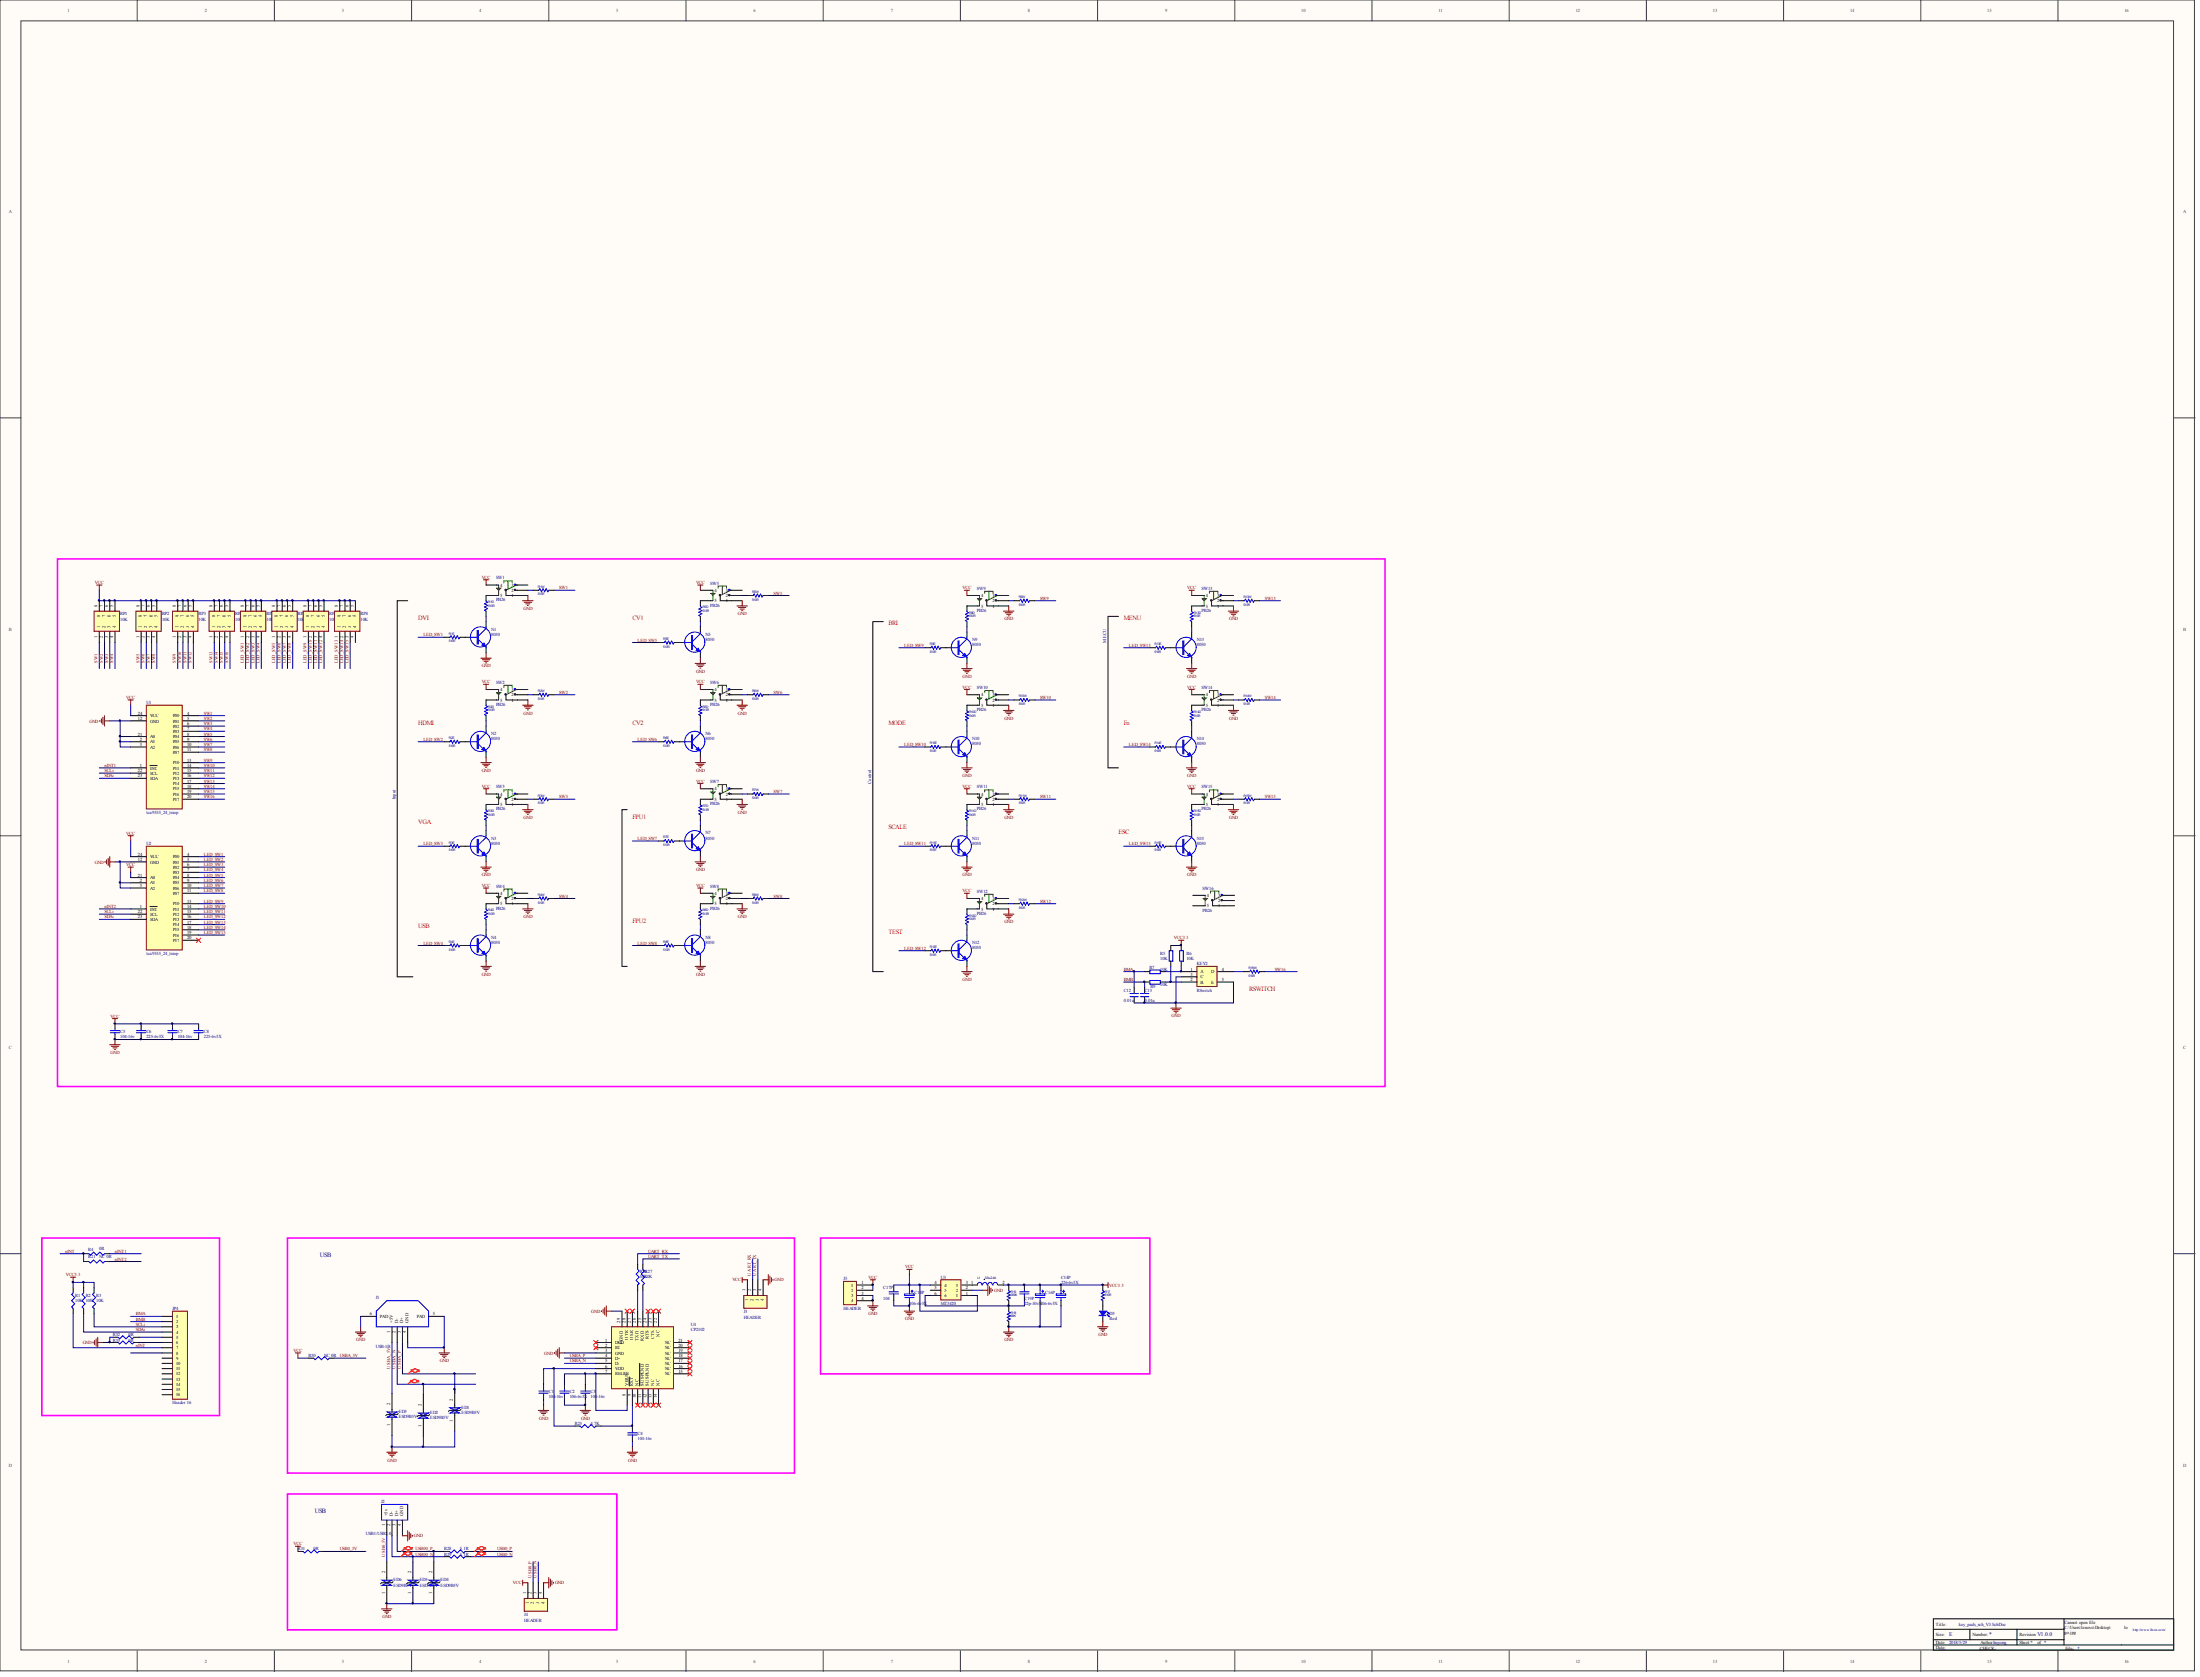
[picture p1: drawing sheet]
# Altium schematic sheet key_pads_sch_V3.SchDoc
size E; DrawnBy: huyong; Engineer: huyong; Organization: LINSN; Address3: http://www.linsn.com/; Revision: V1.0.0

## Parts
C1  104-16v  [C0402]
C2  106-6v3X  [C0402]
C3  104-16v  [C0402]
C4  104-16v  [C0402]
C5  104-16v  [C0402]
C6  225-6v3X  [C0402]
C7  104-16v  [C0402]
C8  225-6v3X  [C0402]
C12  0.01u  [R0402]
C13  0.01u  [R0402]
C14P  226-6v3X  [C0805]
C16P  106-6v3X  [C0603]
C17P  104  [C0402]
C18P  106-6v3X  [C0603]
C19P  22p-50vN  [C0402]
D3  Red  [led0603]
ED1  ESD9B5V  [E0402N]
ED2  ESD9B5V  [E0402N]
ED3  ESD9B5V  [E0402N]
ED4  ESD9B5V  [E0402N]
ED5  ESD9B5V  [E0402N]
ED6  ESD9B5V  [E0402N]
J1  USB-1B  [USB_BF_180]
J2  USB1/USB2.0  [USB_AF_180]
J3  HEADER  [SIP4-2.54]
J4  HEADER  [SIP4-2.54]
J5  HEADER  [SIP4-2.54]
JP4  Header 16  [DJ16J]
KEY2  RSwitch  [RSwitch]
L1  3.3u-2.4A  [L5040]
N1  8050  [sot-23]
N2  8050  [sot-23]
N3  8050  [sot-23]
N4  8050  [sot-23]
N5  8050  [sot-23]
N6  8050  [sot-23]
N7  8050  [sot-23]
N8  8050  [sot-23]
N9  8050  [sot-23]
N10  8050  [sot-23]
N11  8050  [sot-23]
N12  8050  [sot-23]
N13  8050  [sot-23]
N14  8050  [sot-23]
N15  8050  [sot-23]
R1  10K  [R0402]
R1D  510R  [R0402]
R1E  510R  [R0402]
R1W  510R  [R0402]
R2  10K  [R0402]
R2D  510R  [R0402]
R2E  510R  [R0402]
R2W  510R  [R0402]
R3  10K  [R0402]
R3D  510R  [R0402]
R3E  510R  [R0402]
R3W  510R  [R0402]
R4  0R  [R0402]
R4D  510R  [R0402]
R4E  510R  [R0402]
R4W  510R  [R0402]
R5  10K  [R0402]
R5D  510R  [R0402]
R5E  510R  [R0402]
R5W  510R  [R0402]
R6  10K  [R0402]
R6D  510R  [R0402]
R6E  510R  [R0402]
R6W  510R  [R0402]
R7  10K  [R0402]
R7D  510R  [R0402]
R7E  510R  [R0402]
R7W  510R  [R0402]
R8D  510R  [R0402]
R8E  510R  [R0402]
R8W  510R  [R0402]
R9  10K  [R0402]
R9D  510R  [R0402]
R9E  510R  [R0402]
R9W  510R  [R0402]
R10D  510R  [R0402]
R10E  510R  [R0402]
R10W  510R  [R0402]
R11D  510R  [R0402]
R11E  510R  [R0402]
R11W  510R  [R0402]
R12D  510R  [R0402]
R12E  510R  [R0402]
R12W  510R  [R0402]
R13D  510R  [R0402]
R13E  510R  [R0402]
R13W  510R  [R0402]
R14D  510R  [R0402]
R14E  510R  [R0402]
R14W  510R  [R0402]
R15D  510R  [R0402]
R15E  510R  [R0402]
R15W  510R  [R0402]
R16  309K  [R0402]
R16W  510R  [R0402]
R17  510R  [R0402]
R18  68K  [R0402]
R21  NC 0R  [R0402]
R25  4.7K  [R0402]
R26  10K  [R0402]
R27  10K  [R0402]
R28  5.1R  [R0402]
R29  5.1R  [R0402]
R30  NC 0R  [R0402]
R31  0R  [R0402]
R32  0R  [R0402]
R33  0R  [R0402]
RP1  10K  [40402]
RP2  10K  [40402]
RP3  10K  [40402]
RP4  10K  [40402]
RP5  10K  [40402]
RP6  10K  [40402]
RP7  10K  [40402]
RP8  10K  [40402]
SW1  PB26  [PB26]
SW2  PB26  [PB26]
SW3  PB26  [PB26]
SW4  PB26  [PB26]
SW5  PB26  [PB26]
SW6  PB26  [PB26]
SW7  PB26  [PB26]
SW8  PB26  [PB26]
SW9  PB26  [PB26]
SW10  PB26  [PB26]
SW11  PB26  [PB26]
SW12  PB26  [PB26]
SW13  PB26  [PB26]
SW14  PB26  [PB26]
SW15  PB26  [PB26]
SW16  PB26  [PB26]
U1  tca9555_24_tssop  [TSSOP24_TCA9555]
U2  tca9555_24_tssop  [TSSOP24_TCA9555]
U3  MT3420  [SOT26]
U4  CP2102  [QFN28_CP2102]

## Blocks framed on the sheet
按键板与主板接口: JP4 R1-R4 R21 R32 R33
方口USB: C1-C4 ED1-ED3 J1 J3 R25-R27 R30 U4
电源供电: C14P C16P C17P C18P C19P D3 J5 L1 R16-R18 U3
扁口USB: ED4-ED6 J2 J4 R28 R29 R31

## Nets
GND: C1.2 C2.2 C3.2 C4.2 C5.2 C6.2 C7.2 C8.2 C12.1 C13.1 C14P.2 C16P.2 C17P.2 C18P.2 D3.K ED1.1 ED2.1 ED3.1 ED4.1 ED5.1 ED6.1 J1.4(GND) J1.5(PAD) J1.6(PAD) J2.4(GND) J3.4 J4.4 J5.3 J5.4 KEY2.3(C) KEY2.5(E) N1.E N2.E N3.E N4.E N5.E N6.E N7.E N8.E N9.E N10.E N11.E N12.E N13.E N14.E N15.E R18.2 R32.2 R33.2 SW1.1 SW2.1 SW3.1 SW4.1 SW5.1 SW6.1 SW7.1 SW8.1 SW9.1 SW10.1 SW11.1 SW12.1 SW13.1 SW14.1 SW15.1 U1.2(A1) U1.3(A2) U1.12(GND) U1.21(A0) U2.2(A1) U2.3(A2) U2.12(GND) U3.2 U4.3(GND) U4.29(PGND)
VCC: C5.1 C6.1 C7.1 C8.1 C17P.1 C18P.1 J3.1 J4.1 J5.1 J5.2 R30.2 R31.2 RP1.5 RP1.6 RP1.7 RP1.8 RP2.5 RP2.6 RP2.7 RP2.8 RP3.5 RP3.6 RP3.7 RP3.8 RP4.5 RP4.6 RP4.7 RP4.8 RP5.5 RP5.6 RP5.7 RP5.8 RP6.5 RP6.6 RP6.7 RP6.8 RP7.5 RP7.6 RP7.7 RP7.8 RP8.5 RP8.6 RP8.7 RP8.8 SW1.4 SW2.4 SW3.4 SW4.4 SW5.4 SW6.4 SW7.4 SW8.4 SW9.4 SW10.4 SW11.4 SW12.4 SW13.4 SW14.4 SW15.4 U1.24(VCC) U2.21(A0) U2.24(VCC) U3.1 U3.4
VCC3.3: C14P.1 C16P.1 C19P.1 L1.2 R1.2 R2.2 R3.2 R5.2 R6.2 R16.1 R17.1
BMA: C12.2 JP4.1 R7.1
BMB: C13.2 JP4.2 R9.1
LED_SW1: R1E.1 RP5.1 U2.4(P00)
LED_SW2: R2E.1 RP5.2 U2.5(P01)
LED_SW3: R3E.1 RP5.3 U2.6(P02)
LED_SW4: R4E.1 RP5.4 U2.7(P03)
LED_SW5: R5E.1 RP6.1 U2.8(P04)
LED_SW6: R6E.1 RP6.2 U2.9(P05)
LED_SW7: R7E.1 RP6.3 U2.10(P06)
LED_SW8: R8E.1 RP6.4 U2.11(P07)
LED_SW9: R9E.1 RP7.1 U2.13(P10)
LED_SW10: R10E.1 RP7.2 U2.14(P11)
LED_SW11: R11E.1 RP7.3 U2.15(P12)
LED_SW12: R12E.1 RP7.4 U2.16(P13)
LED_SW13: R13E.1 RP8.1 U2.17(P14)
LED_SW14: R14E.1 RP8.2 U2.18(P15)
LED_SW15: R15E.1 RP8.3 U2.19(P16)
nINT: JP4.7 R1.1 R4.2 R21.2
nINT1: R4.1 U1.1(~{INT})
nINT2: R21.1 U2.1(~{INT})
SCLi: JP4.3 R3.1 U1.22(SCL) U2.22(SCL)
SDAi: JP4.4 R2.1 U1.23(SDA) U2.23(SDA)
SW1: R1W.2 RP1.1 U1.4(P00)
SW2: R2W.2 RP1.2 U1.5(P01)
SW3: R3W.2 RP1.3 U1.6(P02)
SW4: R4W.2 RP1.4 U1.7(P03)
SW5: R5W.2 RP2.1 U1.8(P04)
SW6: R6W.2 RP2.2 U1.9(P05)
SW7: R7W.2 RP2.3 U1.10(P06)
SW8: R8W.2 RP2.4 U1.11(P07)
SW9: R9W.2 RP3.1 U1.13(P10)
SW10: R10W.2 RP3.2 U1.14(P11)
SW11: R11W.2 RP3.3 U1.15(P12)
SW12: R12W.2 RP3.4 U1.16(P13)
SW13: R13W.2 RP4.1 U1.17(P14)
SW14: R14W.2 RP4.2 U1.18(P15)
SW15: R15W.2 RP4.3 U1.19(P16)
SW16: R16W.2 RP4.4 U1.20(P17)
UART_RX: J3.2 R26.1
UART_TX: J3.3 R27.1
USB0_5V: ED6.2 J2.1(+5v) R31.1
USB00_N: ED5.2 J2.2(D-) R29.2
USB0_N: J4.3 R29.1
USB00_P: ED4.2 J2.3(D+) R28.2
USB0_P: J4.2 R28.1
USBA_5V: ED3.2 J1.1(+5V) R30.1
USBA_N: ED2.2 J1.2(D-) U4.5(D-)
USBA_P: ED1.2 J1.3(D+) U4.4(D+)
NetC1_1: C1.1 R25.2 U4.6(VDD)
NetC2_1: C2.1 C3.1 U4.7(REGIN) U4.8(VBUS)
NetC4_1: C4.1 R25.1 U4.9(~{RST})
NetC19P_2: C19P.2 R16.2 R18.1 U3.6
NetD3_A: D3.A R17.2
NetJP4_5: JP4.5 R32.1
NetJP4_6: JP4.6 R33.1
NetKEY2_1: KEY2.1(A) R6.1 R7.2
NetKEY2_2: KEY2.2(B) R5.1 R9.2
NetKEY2_4: KEY2.4(D) R16W.1
NetL1_1: L1.1 U3.3
NetN1_B: N1.B R1E.2
NetN1_C: N1.C R1D.2
NetN2_B: N2.B R2E.2
NetN2_C: N2.C R2D.2
NetN3_B: N3.B R3E.2
NetN3_C: N3.C R3D.2
NetN4_B: N4.B R4E.2
NetN4_C: N4.C R4D.2
NetN5_B: N5.B R5E.2
NetN5_C: N5.C R5D.2
NetN6_B: N6.B R6E.2
NetN6_C: N6.C R6D.2
NetN7_B: N7.B R7E.2
NetN7_C: N7.C R7D.2
NetN8_B: N8.B R8E.2
NetN8_C: N8.C R8D.2
NetN9_B: N9.B R9E.2
NetN9_C: N9.C R9D.2
NetN10_B: N10.B R10E.2
NetN10_C: N10.C R10D.2
NetN11_B: N11.B R11E.2
NetN11_C: N11.C R11D.2
NetN12_B: N12.B R12E.2
NetN12_C: N12.C R12D.2
NetN13_B: N13.B R13E.2
NetN13_C: N13.C R13D.2
NetN14_B: N14.B R14E.2
NetN14_C: N14.C R14D.2
NetN15_B: N15.B R15E.2
NetN15_C: N15.C R15D.2
NetR1D_1: R1D.1 SW1.5
NetR1W_1: R1W.1 SW1.2
NetR2D_1: R2D.1 SW2.5
NetR2W_1: R2W.1 SW2.2
NetR3D_1: R3D.1 SW3.5
NetR3W_1: R3W.1 SW3.2
NetR4D_1: R4D.1 SW4.5
NetR4W_1: R4W.1 SW4.2
NetR5D_1: R5D.1 SW5.5
NetR5W_1: R5W.1 SW5.2
NetR6D_1: R6D.1 SW6.5
NetR6W_1: R6W.1 SW6.2
NetR7D_1: R7D.1 SW7.5
NetR7W_1: R7W.1 SW7.2
NetR8D_1: R8D.1 SW8.5
NetR8W_1: R8W.1 SW8.2
NetR9D_1: R9D.1 SW9.5
NetR9W_1: R9W.1 SW9.2
NetR10D_1: R10D.1 SW10.5
NetR10W_1: R10W.1 SW10.2
NetR11D_1: R11D.1 SW11.5
NetR11W_1: R11W.1 SW11.2
NetR12D_1: R12D.1 SW12.5
NetR12W_1: R12W.1 SW12.2
NetR13D_1: R13D.1 SW13.5
NetR13W_1: R13W.1 SW13.2
NetR14D_1: R14D.1 SW14.5
NetR14W_1: R14W.1 SW14.2
NetR15D_1: R15D.1 SW15.5
NetR15W_1: R15W.1 SW15.2
NetR26_2: R26.2 U4.26(TXD)
NetR27_2: R27.2 U4.25(RXD)

Not connected (* = marked no-connect by the designer): JP4 8 9 10 11 12 13 14 15 16; RP8 4; SW1 3; SW2 3; SW3 3; SW4 3; SW5 3; SW6 3; SW7 3; SW8 3; SW9 3; SW10 3; SW11 3; SW12 3; SW13 3; SW14 3; SW15 3; SW16 1 2 3 4 5; U2 20(P17)*; U3 5; U4 1(DCD)* 2(RI)* 10(NC)* 11(~{SUSPEND})* 12(SUSPEND)* 13(NC)* 14(NC)* 15(NC)* 16(NC)* 17(NC)* 18(NC)* 19(NC)* 20(NC)* 21(NC)* 22(NC)* 23(CTS)* 24(RTS)* 27(DSR)* 28(DTR)*

## Layout directives
differential pair: USB0_N, USB00_N, USB00_P, USB0_P, USBA_N, USBA_P

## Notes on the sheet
- DVI
- CV1
- BRI
- MENU
- MECU
- HDMI
- CV2
- MODE
- Fn
- Control
- 按键
- Input
- FPU1
- VGA
- SCALE
- 退出
- ESC
- 预留
- FPU2
- USB
- TEST
- 指示灯
- (near R16W) 确认
- (near R16W) RSWITCH
- 旋转按键
